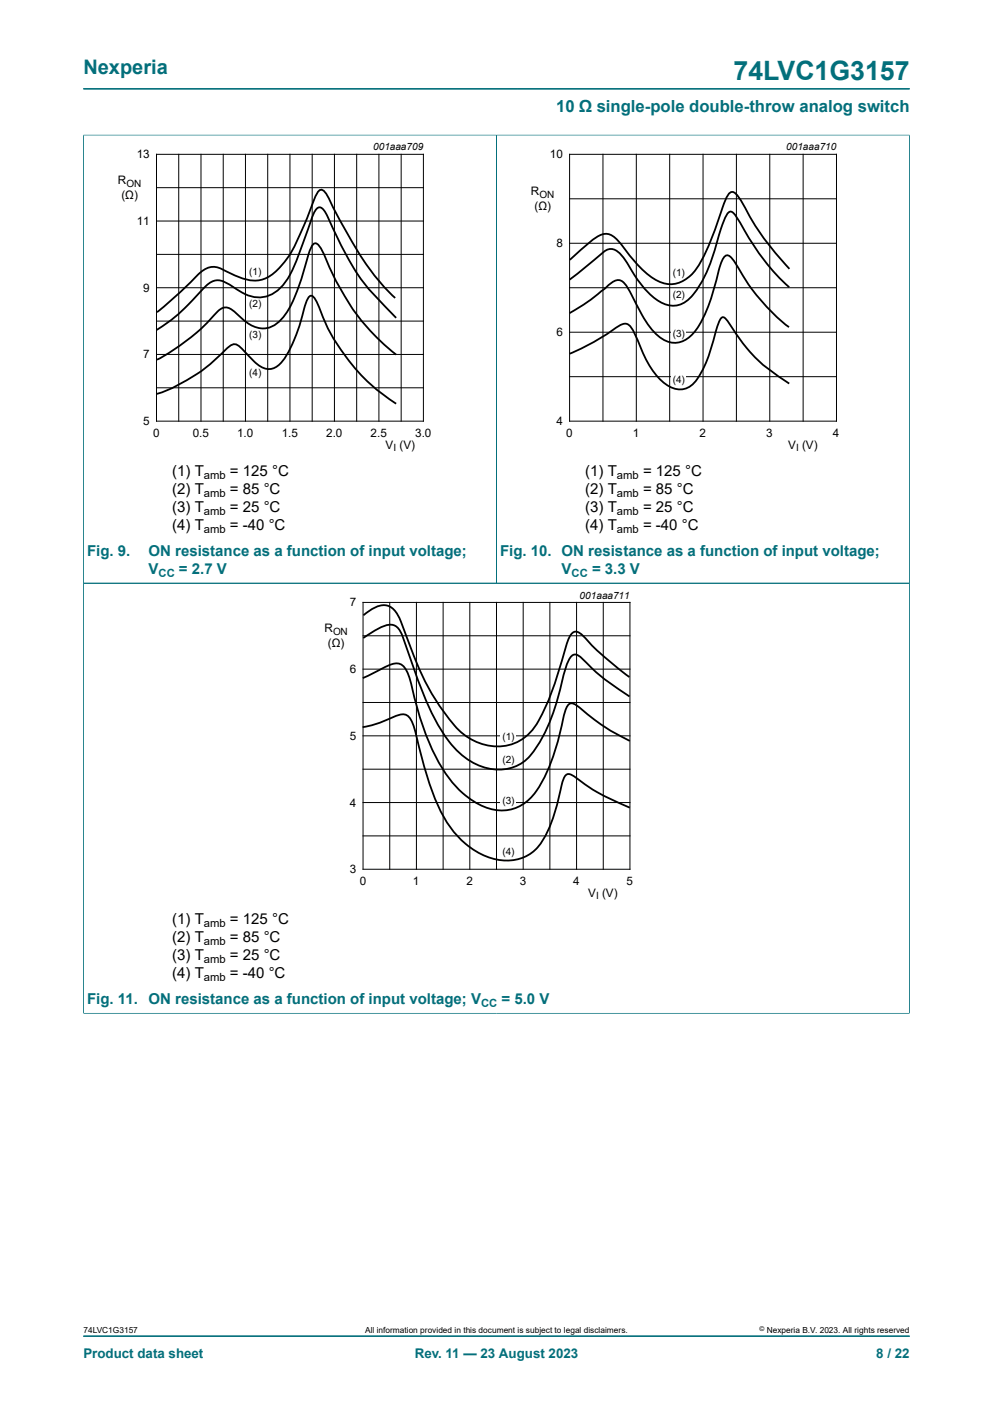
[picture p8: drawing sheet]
<svg xmlns="http://www.w3.org/2000/svg" width="210mm" height="297mm" viewBox="0 0 210 297" stroke-linecap="round" stroke-linejoin="round" font-family="sans-serif">
<path d="M17.6 18.8h174.8M17.6 28.6h174.8M17.6 28.5v94.9h174.8v-94.9M105 28.6v94.8" fill="none" stroke="#036f7b" stroke-width=".21"/>
<path d="M20.4 29.8h81.8v66.3h-81.8zM107.8 29.8h81.8v66.3h-81.8z" fill="none" stroke="#fff" stroke-width=".21"/>
<g fill="none" stroke="#000" stroke-width=".21">
<path d="M33.1 32.6h56.4v56.5h-56.4zM33.1 39.7h56.4M37.8 32.6v56.5M42.5 32.6v56.5M47.2 32.6v56.5M51.9 32.6v56.5M56.6 32.6v56.5M61.3 32.6v56.5M66 32.6v56.5M70.7 32.6v56.5M75.4 32.6v56.5M80.1 32.6v56.5"/>
<path d="M84.8 32.6v56.5M120.5 32.6h56.4v56.5h-56.4zM127.5 32.6v56.5M134.6 32.6v56.5M141.6 32.6v56.5M148.7 32.6v56.5M155.7 32.6v56.5M162.8 32.6v56.5M169.8 32.6v56.5M33.1 53.8h56.4M33.1 46.8h56.4M120.5 42.1h56.4"/>
<path d="M120.5 51.5h56.4M33.1 75h56.4M33.1 67.9h56.4M33.1 60.9h56.4M120.5 60.9h56.4M120.5 70.3h56.4M120.5 79.7h56.4M33.1 82h56.4"/>
</g>
<path d="M120.5 59.2l5.5-4.5a6.3 6.3 0 0 1 3.2-2 4.2 4.2 0 0 1 3.1 2.4 29.8 29.8 0 0 0 6.2 8 5.3 5.3 0 0 0 8.1-.8 34.6 34.6 0 0 0 5.6-13l.2-.8a9.9 9.9 0 0 1 1.7-3.6l.3-.1a2.71 2.71 0 0 1 1.8 1.7 50.7 50.7 0 0 0 10.7 14.3M120.5 55l2.7-2.5a12.7 12.7 0 0 1 4.5-3 3 3 0 0 1 2.7 1.1l1.6 1.9a22 22 0 0 0 7 6.9 5.8 5.8 0 0 0 7.1-1.2 27.2 27.2 0 0 0 5-9.4l1.7-4.9a7.4 7.4 0 0 1 1.6-3.1l.4-.2a2.86 2.86 0 0 1 1.9 1.8 59.6 59.6 0 0 0 10.2 14.5M83.6 63a53.2 53.2 0 0 1-10.5-14.3l-2.8-5.2a9.7 9.7 0 0 0-1.9-3.2l-.4-.2a1.86 1.86 0 0 0-1.3 1.5 83.4 83.4 0 0 1-5.7 12.7l-.9 1.3a8.2 8.2 0 0 1-6.5 3.8 17.5 17.5 0 0 1-6.7-2.5 4.1 4.1 0 0 0-5.2 1.4l-3.5 3.5-5 4.2M83.8 67.2l-.8-.8a47.7 47.7 0 0 1-12.2-17.1l-1.1-2.6a4.7 4.7 0 0 0-2-2.8 1.92 1.92 0 0 0-1.5 1.6l-2.4 6.6a29.5 29.5 0 0 1-3.9 8.2 6.5 6.5 0 0 1-8.9 1.5l-2.4-1.5a3.6 3.6 0 0 0-5.3 .4 46.1 46.1 0 0 1-10.2 9.1M83.8 75a49.4 49.4 0 0 1-15.5-21.6l-.5-1-.9-.9a1.12 1.12 0 0 0-1.2 1.1l-1.4 4.7a36 36 0 0 1-3.9 9.1 5.4 5.4 0 0 1-6.3 2.8 15.1 15.1 0 0 1-4.7-3.4 2.29 2.29 0 0 0-3.7 .4 43.2 43.2 0 0 1-12.5 9.9M120.5 66.2a54 54 0 0 0 9.1-6.6 1.78 1.78 0 0 1 2.7 .6l2 3.7a20.3 20.3 0 0 0 5.3 7.5 4.8 4.8 0 0 0 6.9-.7 25.5 25.5 0 0 0 4.6-10.1l.7-2.7a10.4 10.4 0 0 1 1.4-3.6l.4-.3a1.82 1.82 0 0 1 1.7 1.3 43.6 43.6 0 0 0 11.6 13.9M120.5 74.8a54.3 54.3 0 0 0 10.7-6 1.6 1.6 0 0 1 2.4 .7l1.5 3a19.5 19.5 0 0 0 5.5 8.7 4.3 4.3 0 0 0 6.8-1 32 32 0 0 0 4-10.1 5.8 5.8 0 0 1 1.3-3 1.63 1.63 0 0 1 1.5 1.3 34.2 34.2 0 0 0 12.7 12.7M33.1 83.3a37.2 37.2 0 0 0 15.2-9.9 1.55 1.55 0 0 1 2.4 0l1.2 1.2a14.2 14.2 0 0 0 3.7 3.2 3.5 3.5 0 0 0 4.4-1.8 37.7 37.7 0 0 0 4.6-11.7 1.94 1.94 0 0 1 1.3-1.7 3.3 3.3 0 0 1 1.4 2 41.6 41.6 0 0 0 16.5 20.8" fill="none" stroke="#000" stroke-width=".38"/>
<g fill="#fff">
<path d="M142.1 79.2h3v1.1h-3z"/>
<path d="M142.1 69.6h3v1.1h-3z"/>
</g>
<path d="M17.6 214.3h174.8M17.6 214.4v-91h174.8v91" fill="none" stroke="#036f7b" stroke-width=".21"/>
<path d="M64.1 124.6h81.8v66.3h-81.8z" fill="none" stroke="#fff" stroke-width=".21"/>
<g fill="none" stroke="#000" stroke-width=".21">
<path d="M76.8 127.4h56.4v56.5h-56.4zM76.8 134.5h56.4M82.4 127.4v56.5M88.1 127.4v56.5M93.7 127.4v56.5M99.4 127.4v56.5M105 127.4v56.5M110.6 127.4v56.5M116.3 127.4v56.5M121.9 127.4v56.5M127.6 127.4v56.5M76.8 155.7h56.4"/>
<path d="M76.8 148.6h56.4M76.8 141.5h56.4M76.8 176.8h56.4M76.8 169.8h56.4M76.8 162.7h56.4"/>
</g>
<path d="M76.8 135l1.3-.9a10.3 10.3 0 0 1 4.5-2 2.45 2.45 0 0 1 2.2 1.7l1.5 4.3a74 74 0 0 0 7.8 17.5 14.7 14.7 0 0 0 10.8 7.2 8.7 8.7 0 0 0 8.1-4.1 44 44 0 0 0 6.3-16.2 8 8 0 0 1 1.7-3.8 1.33 1.33 0 0 1 1.8 .3l.5 .5a44.2 44.2 0 0 0 9.8 7.8M76.9 130.2a6.4 6.4 0 0 1 4.9-2.1 4 4 0 0 1 2.5 2.3l1.1 2.8a65.4 65.4 0 0 0 8.5 17.5 15.9 15.9 0 0 0 6.6 6.1 10 10 0 0 0 13.9-5.2 71.2 71.2 0 0 0 5.3-14.9l.5-1.4 .9-1.4a1.46 1.46 0 0 1 2 .4 66.7 66.7 0 0 0 10 8.9M76.7 153.8a33.2 33.2 0 0 0 7.7-2.6 2.06 2.06 0 0 1 2.8 1.6l.4 1.2a84.2 84.2 0 0 0 5.6 17.7 18.3 18.3 0 0 0 11.5 10.1 8.9 8.9 0 0 0 10.5-4.7 47.3 47.3 0 0 0 3.8-11.9l.3-.8a1.03 1.03 0 0 1 1.7-.4 47.3 47.3 0 0 0 12.2 6.9M76.7 143.4l4.4-2.1a4.7 4.7 0 0 1 3.7-.8 4.9 4.9 0 0 1 1.9 3.3 61.5 61.5 0 0 0 6.8 18.7 19.4 19.4 0 0 0 9.5 8.4 8.6 8.6 0 0 0 10.4-3.5 42.7 42.7 0 0 0 5.6-15 6.1 6.1 0 0 1 1.4-3.5 1.72 1.72 0 0 1 2 .6 43.7 43.7 0 0 0 10.8 7.2" fill="none" stroke="#000" stroke-width=".38"/>
<g fill="#fff">
<path d="M105.8 155.1h3.3v1h-3.3z"/>
<path d="M105.8 169.2h3.3v1h-3.3z"/>
</g>
<path d="M17.6 28.6v185.7M17.7 28.6h174.6M105 28.6v94.7M192.4 28.6v185.7M17.7 123.4h174.6M17.7 214.3h174.6M17.6 282.6h174.8" fill="none" stroke="#036f7b" stroke-width=".21"/>
<text font-size="5.6" fill="#036f7b" x="155.1" y="16.8">74LVC1G3157</text>
<text font-size="4.2" fill="#036f7b" x="17.6" y="15.6">Nexperia</text>
<text font-size="3.5" fill="#036f7b" x="117.6" y="23.7">10 Ω single-pole double-throw analog switch</text>
<g font-size="3.2">
<text x="36.4" y="100.7">(1) T</text>
<text x="48.6" y="100.7">= 125 °C</text>
<text x="123.8" y="100.7">(1) T</text>
<text x="136" y="100.7">= 125 °C</text>
<text x="36.4" y="104.5">(2) T</text>
<text x="48.6" y="104.5">= 85 °C</text>
<text x="123.8" y="104.5">(2) T</text>
<text x="136" y="104.5">= 85 °C</text>
<text x="36.4" y="108.3">(3) T</text>
<text x="36.4" y="112.1">(4) T</text>
<text x="48.6" y="108.3">= 25 °C</text>
<text x="48.6" y="112.1">= -40 °C</text>
<text x="123.8" y="108.3">(3) T</text>
<text x="123.8" y="112.1">(4) T</text>
<text x="136" y="108.3">= 25 °C</text>
<text x="136" y="112.1">= -40 °C</text>
<text x="36.4" y="195.5">(1) T</text>
<text x="48.6" y="195.5">= 125 °C</text>
<text x="36.4" y="199.3">(2) T</text>
<text x="36.4" y="203.1">(3) T</text>
<text x="48.6" y="199.3">= 85 °C</text>
<text x="48.6" y="203.1">= 25 °C</text>
<text x="36.4" y="206.9">(4) T</text>
<text x="48.6" y="206.9">= -40 °C</text>
</g>
<g font-size="3.2" fill="#036f7b">
<text x="18.4" y="117.7">Fig. 9.</text>
<text x="31.4" y="117.7">ON resistance as a function of input voltage;</text>
<text x="105.8" y="117.7">Fig. 10. ON resistance as a function of input voltage;</text>
<text x="31.4" y="121.5">V</text>
<text x="37.8" y="121.5">= 2.7 V</text>
<text x="118.8" y="121.5">V</text>
<text x="125.2" y="121.5">= 3.3 V</text>
<text x="18.4" y="212.5">Fig. 11.</text>
<text x="31.4" y="212.5">ON resistance as a function of input voltage; V</text>
<text x="106" y="212.5">= 5.0 V</text>
</g>
<g font-size="2.8" fill="#036f7b">
<text x="17.6" y="287.2">Product data sheet</text>
<text x="87.7" y="287.2">Rev. 11 — 23 August 2023</text>
<text x="185.3" y="287.2">8 / 22</text>
</g>
<g font-size="2.5">
<text x="28.9" y="33.5">13</text>
<text x="116.3" y="33.5">10</text>
<text x="24.9" y="39">R</text>
<text x="112.3" y="41.3">R</text>
<text x="25.7" y="42">(Ω)</text>
<text x="28.9" y="47.6">11</text>
<text x="113" y="44.4">(Ω)</text>
<text x="117.7" y="52.3">8</text>
<text x="30.3" y="61.7">9</text>
<text x="117.7" y="71.1">6</text>
<text x="30.3" y="75.8">7</text>
<text x="30.3" y="89.9">5</text>
<text x="117.7" y="89.9">4</text>
<text x="32.4" y="92.5">0</text>
<text x="40.8" y="92.5">0.5</text>
<text x="50.2" y="92.5">1.0</text>
<text x="59.6" y="92.5">1.5</text>
<text x="69" y="92.5">2.0</text>
<text x="78.4" y="92.5">2.5</text>
<text x="81.6" y="95">V (V)</text>
<text x="87.8" y="92.5">3.0</text>
<text x="119.8" y="92.5">0</text>
<text x="133.9" y="92.5">1</text>
<text x="148" y="92.5">2</text>
<text x="162.1" y="92.5">3</text>
<text x="166.7" y="95">V (V)</text>
<text x="176.2" y="92.5">4</text>
<text x="74" y="128.3">7</text>
<text x="68.6" y="133.8">R</text>
<text x="69.4" y="136.8">(Ω)</text>
<text x="74" y="142.4">6</text>
<text x="74" y="156.5">5</text>
<text x="74" y="170.6">4</text>
<text x="74" y="184.7">3</text>
<text x="76.1" y="187.3">0</text>
<text x="87.3" y="187.3">1</text>
<text x="98.6" y="187.3">2</text>
<text x="109.9" y="187.3">3</text>
<text x="121.2" y="187.3">4</text>
<text x="124.4" y="189.8">V (V)</text>
<text x="132.5" y="187.3">5</text>
</g>
<g font-size="2.4">
<text x="43.1" y="101.3">amb</text>
<text x="130.5" y="101.3">amb</text>
<text x="43.1" y="105.1">amb</text>
<text x="130.5" y="105.1">amb</text>
<text x="43.1" y="108.9">amb</text>
<text x="43.1" y="112.7">amb</text>
<text x="130.5" y="108.9">amb</text>
<text x="130.5" y="112.7">amb</text>
<text x="43.1" y="196.1">amb</text>
<text x="43.1" y="199.9">amb</text>
<text x="43.1" y="203.7">amb</text>
<text x="43.1" y="207.5">amb</text>
</g>
<g font-size="2.4" fill="#036f7b">
<text x="33.5" y="122.1">CC</text>
<text x="120.9" y="122.1">CC</text>
<text x="101.7" y="213.1">CC</text>
</g>
<g font-size="2.1">
<text x="78.9" y="31.8">001aaa709</text>
<text x="166.2" y="31.8">001aaa710</text>
<text x="26.8" y="39.5">ON</text>
<text x="114.1" y="41.9">ON</text>
<text x="52.7" y="58.2">(1)</text>
<text x="142.3" y="58.3">(1)</text>
<text x="52.7" y="65">(2)</text>
<text x="142.3" y="63.1">(2)</text>
<text x="52.7" y="71.5">(3)</text>
<text x="142.3" y="71.2">(3)</text>
<text x="52.7" y="79.4">(4)</text>
<text x="142.3" y="81.1">(4)</text>
<text x="83.2" y="95.4">I</text>
<text x="168.3" y="95.4">I</text>
<text x="122.6" y="126.6">001aaa711</text>
<text x="70.4" y="134.3">ON</text>
<text x="106.2" y="161.4">(2)</text>
<text x="106.2" y="156.5">(1)</text>
<text x="106.2" y="170">(3)</text>
<text x="106.2" y="181">(4)</text>
<text x="126.1" y="190.2">I</text>
</g>
<g font-size="1.8">
<text x="17.6" y="282">74LVC1G3157</text>
<text x="77.2" y="282">All information provided in this document is subject to legal disclaimers.</text>
<text x="162.2" y="282">Nexperia B.V. 2023. All rights reserved</text>
</g>
<text font-size="1.4" x="160.6" y="281.6">©</text>
</svg>
